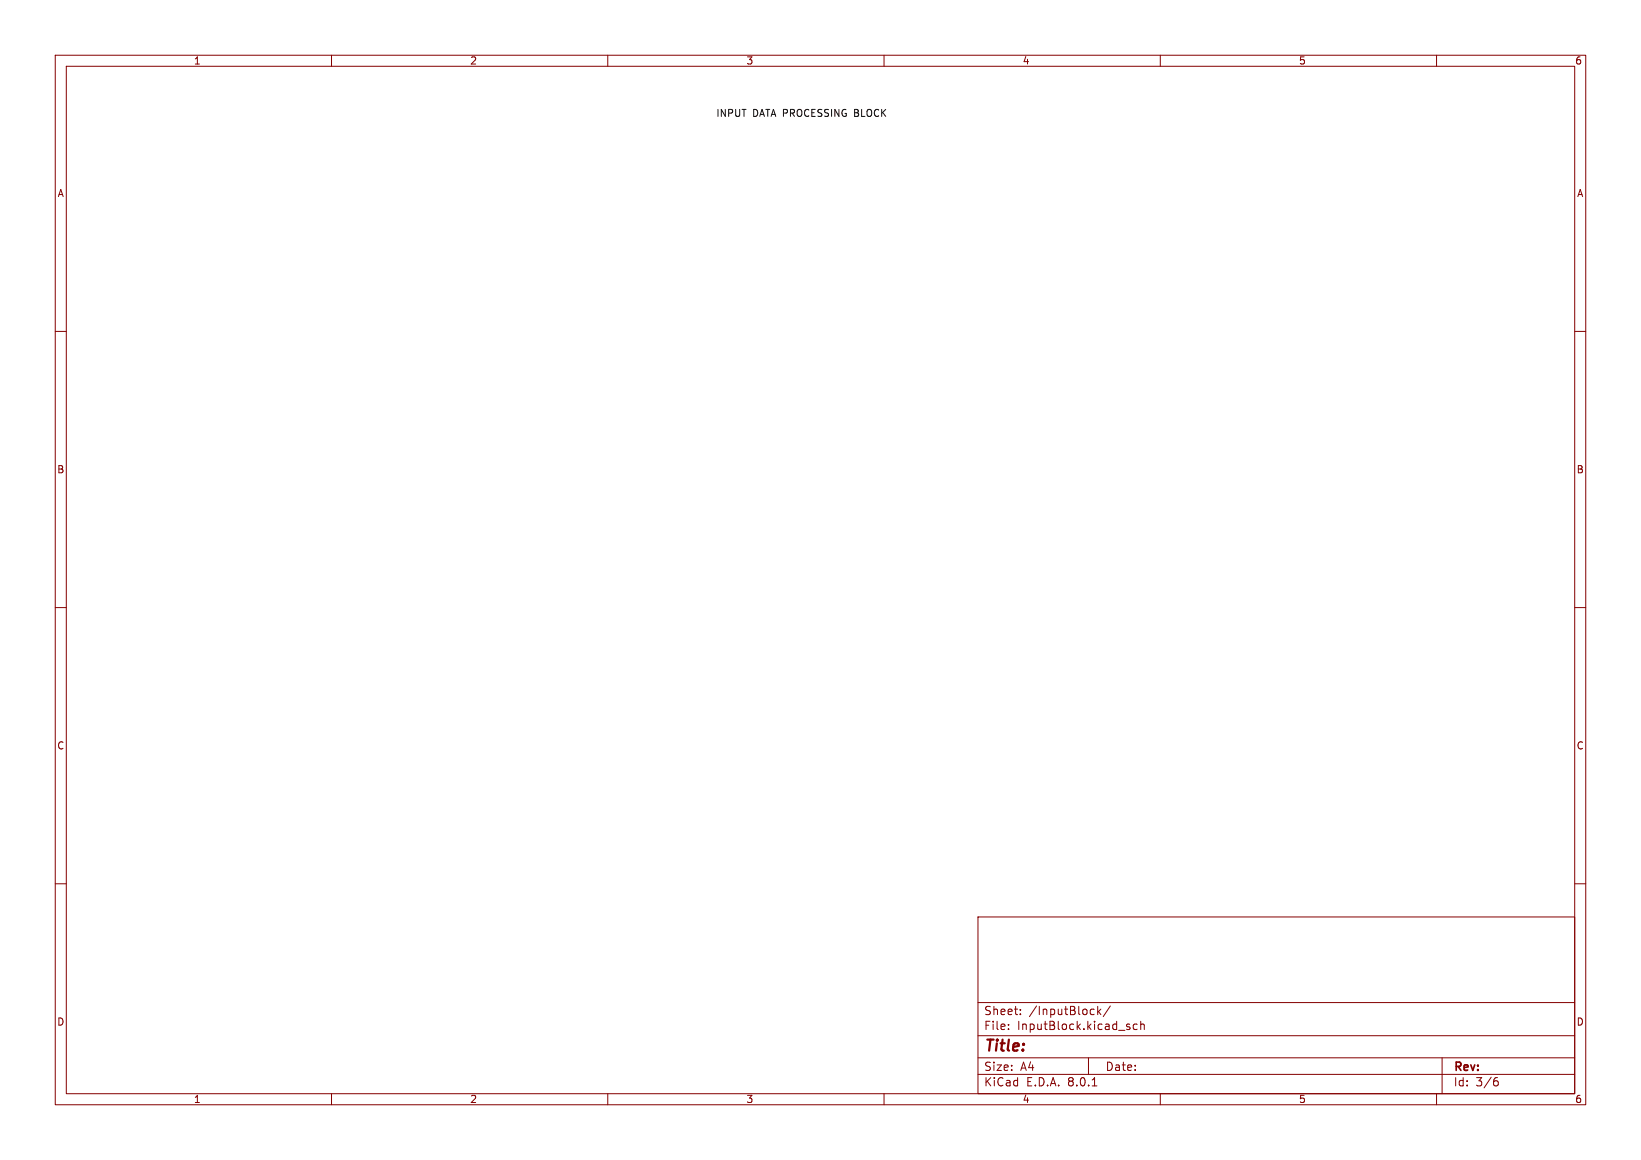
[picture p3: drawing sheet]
<svg xmlns="http://www.w3.org/2000/svg" width="297mm" height="210mm" viewBox="0 0 297 210" stroke-linecap="round" stroke-linejoin="round" font-family="sans-serif">
<g fill="none" stroke="#840000" stroke-width=".18">
<path d="M10 10h277v190h-277zM12 12h273v186h-273zM60 10v2M110 10v2M160 10v2M210 10v2M260 10v2M10 60h2M285 60h2M10 110h2M285 110h2M10 160h2"/>
<path d="M285 160h2M177 166h108v32h-108zM60 198v2M110 198v2M160 198v2M177 194.5h108M177 191.5h108M177 187.5h108M177 181.5h108M182.5 186.3v.1M182.5 185.5v.1M184.7 183.6v.1"/>
<path d="M184.7 182.8v.1M197 191.5v3M197.7 196.6h.8M197.9 182.7l.1 .1M198 183.6l-.1 .1M198.7 182.2v1.5M198.8 183.1l.4 .6M199.2 182.7l-.5 .6M201 182.1l-1.3 2M204.1 185.9l.4 .1v.2l-.2 .2h-.3M204.1 185.4l.4 .1M205.8 185.5l-.4-.1-.3 .3v.4l.1 .2h.6"/>
<path d="M206.5 185.5l.2-.1 .3 .1 .1 .9M206.5 184.9v1.5M210 198v2M260 198v2M261 191.5v6.5M270.6 195.7h.3l.3 .3-.1 .5-.5 .1M271 195.1l-.4 .1"/>
</g>
<text font-size="2.8" fill="#840000" x="178" y="190.9">Title:</text>
<g font-size="2.1" fill="#840000">
<text x="178" y="184">Sheet:</text>
<text x="186.2" y="184">/InputBlock/</text>
<text x="178" y="186.7">File:</text>
<text x="184.1" y="186.7">InputBlock.kicad_sch</text>
<text x="178" y="196.9">KiCad</text>
<text x="178" y="194.1">Size:</text>
<text x="184.7" y="194.1">A4</text>
<text x="185.7" y="196.9">E.D.A.</text>
<text x="193.3" y="196.9">8.0.1</text>
<text x="200" y="194.1">Date:</text>
<text x="263" y="194.3">Rev:</text>
<text x="263" y="196.9">Id:</text>
<text x="267.1" y="196.9">3/6</text>
</g>
<g font-size="1.8" fill="#840000">
<text x="35" y="11.9">1</text>
<text x="85" y="11.9">2</text>
<text x="135" y="11.9">3</text>
<text x="185" y="11.9">4</text>
<text x="235" y="11.9">5</text>
<text x="285" y="11.9">6</text>
<text x="10.3" y="35.9">A</text>
<text x="285.3" y="35.9">A</text>
<text x="10.3" y="85.9">B</text>
<text x="285.3" y="85.9">B</text>
<text x="10.3" y="135.9">C</text>
<text x="285.3" y="135.9">C</text>
<text x="10.3" y="185.9">D</text>
<text x="285.3" y="185.9">D</text>
<text x="35" y="199.9">1</text>
<text x="85" y="199.9">2</text>
<text x="135" y="199.9">3</text>
<text x="185" y="199.9">4</text>
<text x="235" y="199.9">5</text>
<text x="285" y="199.9">6</text>
</g>
<g font-size="1.8" fill="#0f0f0f">
<text x="129.5" y="21.2">INPUT</text>
<text x="136.2" y="21.2">DATA PROCESSING</text>
<text x="154.9" y="21.2">BLOCK</text>
</g>
</svg>
